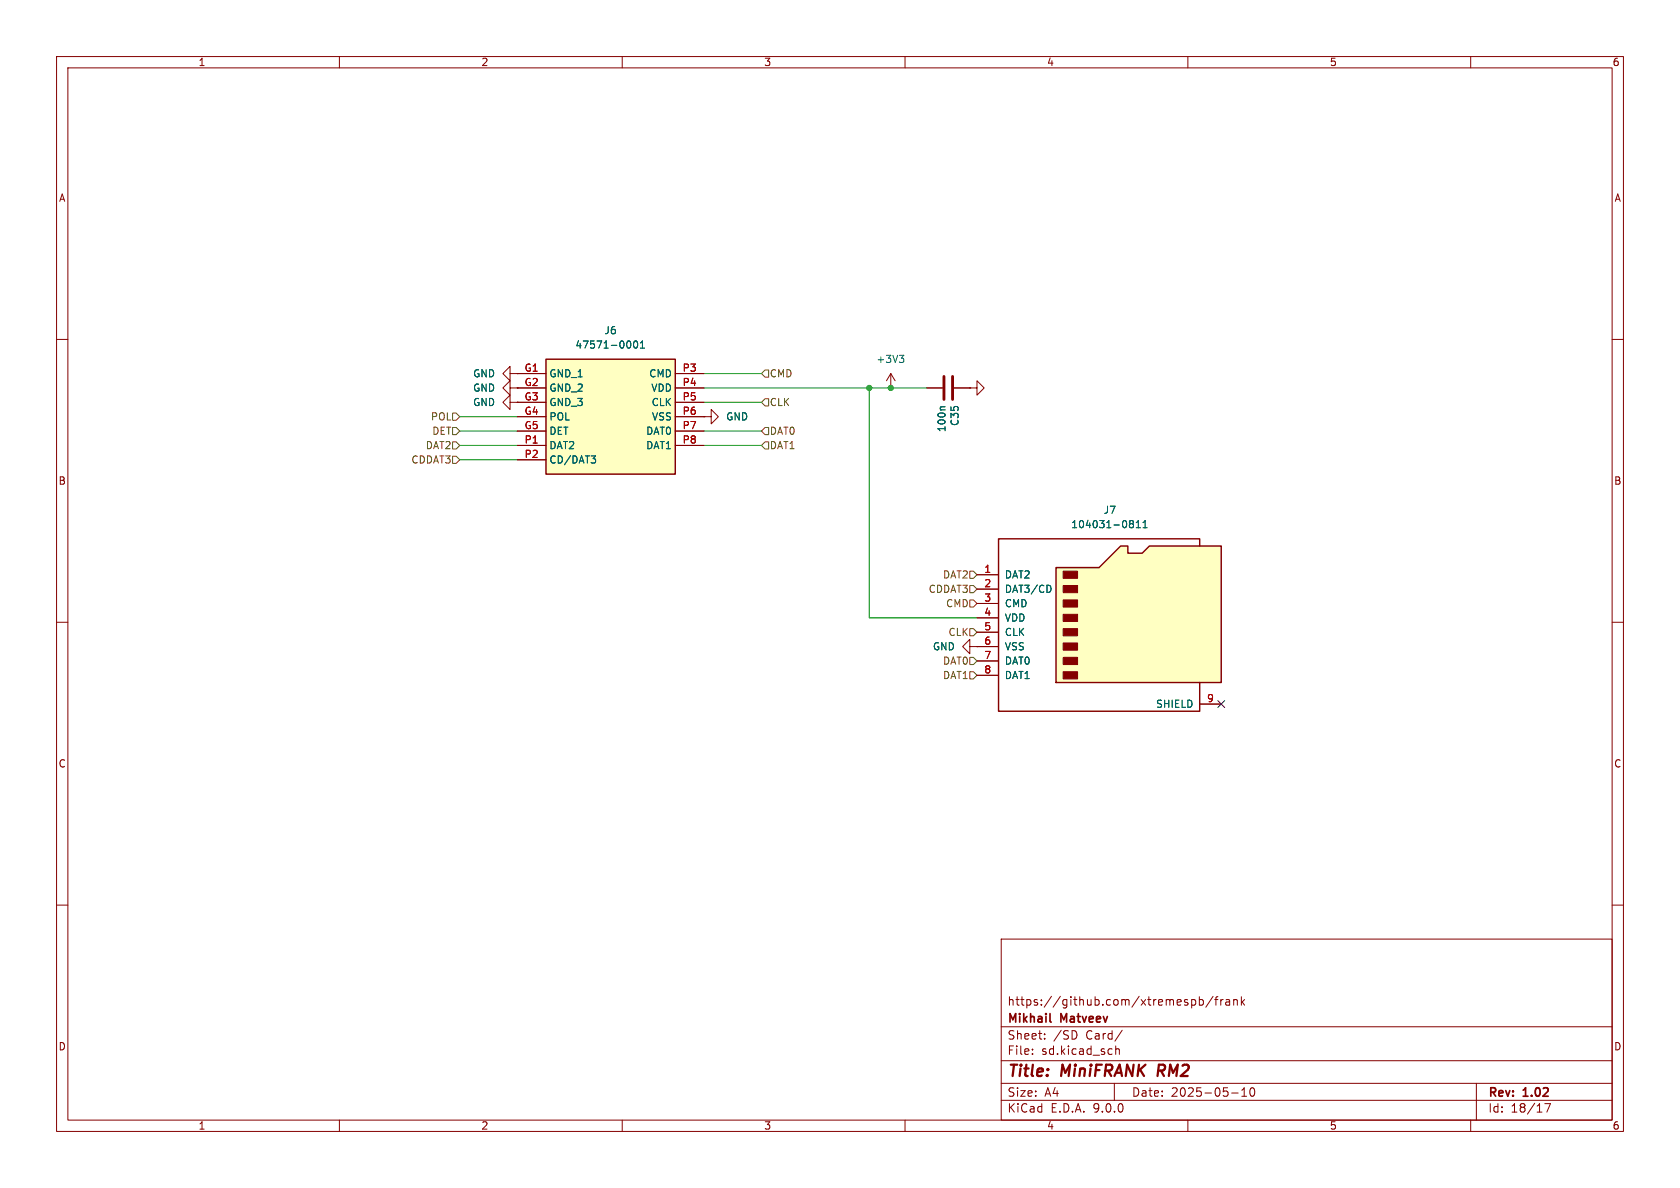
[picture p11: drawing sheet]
<svg xmlns="http://www.w3.org/2000/svg" width="297mm" height="210mm" viewBox="0 0 297 210" stroke-linecap="round" stroke-linejoin="round" font-family="sans-serif">
<g fill="none" stroke="#840000" stroke-width=".18">
<path d="M10 10h277v190h-277zM12 12h273v186h-273zM60 10v2M110 10v2M160 10v2M210 10v2M260 10v2M10 60h2M285 60h2M10 110h2M285 110h2M10 160h2"/>
<path d="M177 166h108v32h-108zM210.7 176.8l.4-.1 .3 .3v.4l-.2 .2h-.5M212 176.8l.5-.1 .2 .3v.4l-.1 .2h-.6M212 176.2v1.5M214.5 176.1l-1.3 2M214.7 176.7h.6M215.3 176.2l-.3 .2v1.3M215.8 176.7v1M216.2 176.7l-.2 .1-.2 .2M216.7 176.8h.6l.1 .9M217.4 177.1h-.5a.29 .29 0 0 0-.2 .3 .29 .29 0 0 0 .2 .3l.5-.1M218.1 176.8l.2-.1 .4 .1v.9"/>
<path d="M218.1 176.7v1M219.5 176.2v1.5M219.6 177.1l.4 .6M220 176.7l-.5 .6M285 160h2M60 198v2M110 198v2M160 198v2M177 194.5h108M177 191.5h108M177 187.5h108M177 181.5h108"/>
<path d="M182.5 186.3v.1M182.5 185.5v.1M184.7 183.6v.1M184.7 182.8v.1M190.3 182.6v.7M197 191.5v3M197.2 184.9v1.5M197.2 185.5l.3-.1 .3 .1 .1 .9M198.4 182.1l-1.3 2M210 198v2M217.7 193.2h1.2M219.5 193.8h.9"/>
<path d="M219.5 192.7l.5-.4v1.5M221.1 192.4l.2-.1a.81 .81 0 0 1 .6 .6 .81 .81 0 0 1-.3 .8l-.1 .1a.81 .81 0 0 1-.4-1.4zM260 198v2M261 191.5v6.5M273.1 195.1h1l-.6 1.5"/>
</g>
<path d="M204.9 188.2l-.3 2" fill="none" stroke="#840000" stroke-width=".4"/>
<path d="M185.6 180.5l.2 .2" fill="none" stroke="#840000" stroke-width=".3"/>
<path d="M186.7 100.3h7.6l3.8-3.8h1.3v1.3h2.5l1.3-1.3h12.7v24.2h-29.2z" fill="#ffffc2"/>
<path d="M212.1 96.5v-1.2h-35.6v30.4h35.6v-5M186.7 100.3h7.6l3.8-3.8h1.3v1.3h2.5l1.3-1.3h12.7v24.2h-29.2z" fill="none" stroke="#840000" stroke-width=".25"/>
<g fill="#840000" stroke="#840000" stroke-width=".18">
<path d="M188 101h2.5v1.2h-2.5z"/>
<path d="M188 103.5h2.5v1.3h-2.5z"/>
<path d="M188 106h2.5v1.3h-2.5z"/>
<path d="M188 108.6h2.5v1.3h-2.5z"/>
<path d="M188 111.1h2.5v1.3h-2.5z"/>
<path d="M188 113.7h2.5v1.2h-2.5z"/>
<path d="M188 116.2h2.5v1.3h-2.5z"/>
<path d="M188 118.7h2.5v1.3h-2.5z"/>
</g>
<g fill="none" stroke="#840000" stroke-width=".18">
<path d="M90.2 68.6v-1.3l-1.3 1.3 1.3 1.3v-1.3h1.2M90.2 71.1v-1.2l-1.3 1.2 1.3 1.3v-1.3h1.2M91.4 68.6h.1M91.4 71.1h.1M124.5 73.7h1.2v-1.3l1.3 1.3-1.3 1.2v-1.2M124.5 73.7h.1M157.5 68.6h.1M157.5 66l-.8 1.3M157.5 66l.7 1.3M157.5 66v2.6M163.8 68.6h2.8M168.7 68.6h2.7"/>
<path d="M171.4 68.6h1.3v-1.3l1.3 1.3-1.3 1.3v-1.3M171.4 68.6h.1M171.4 114.3v-1.3l-1.2 1.3 1.2 1.3v-1.3h1.3M172.7 114.3h.1M172.7 101.6h3.8M172.7 104.1h3.8M172.7 106.7h3.8M172.7 109.2h3.8M172.7 111.8h3.8M172.7 114.3h3.8M172.7 116.8h3.8M172.7 119.4h3.8"/>
<path d="M212.1 124.5h3.8"/>
</g>
<path d="M159 62.8h.8l-.4 .5M159.5 63.3l.3 .2v.3l-.3 .3M167.1 71.9h-.7l-.2 .2M199.9 92h.2l.3 .3-.3 .3M199.9 92.6h.2M200.1 92.6l.3 .2v.2l-.1 .2-.4 .1M200.9 93.3h.7M200.9 92.4l.3-.4v1.3M202.1 93.3h.7M202.1 92.4l.3-.4v1.3M185.6 103.5l.2 .5-.2 .7" fill="none" stroke="#006464" stroke-width=".18"/>
<path d="M166.9 66.5v4.1M168.4 66.5v4.1" fill="none" stroke="#840000" stroke-width=".51"/>
<path d="M96.5 63.5h22.9v20.3h-22.9z" fill="#ffffc2"/>
<path d="M96.5 63.5h22.9v20.3h-22.9z" fill="none" stroke="#840000" stroke-width=".25"/>
<g fill="none" stroke="#840000" stroke-width=".18">
<path d="M90.2 66v-1.2l-1.3 1.2 1.3 1.3v-1.3h1.2M91.4 66h.1M91.4 71.1h.1M91.4 68.6h.1M91.4 66h5.1M91.4 68.6h5.1M91.4 71.1h5.1M91.4 73.7h5.1M91.4 76.2h5.1M91.4 78.7h5.1M119.4 66h5.1M119.4 68.6h5.1"/>
<path d="M119.4 71.1h5.1M119.4 73.7h5.1M119.4 76.2h5.1M119.4 78.7h5.1M124.5 73.7h.1M163.8 68.6h2.8M168.7 68.6h2.7M171.4 68.6h.1M91.4 81.3h5.1M172.7 114.3h.1M172.7 101.6h3.8M172.7 104.1h3.8"/>
<path d="M172.7 106.7h3.8M172.7 109.2h3.8M172.7 111.8h3.8M172.7 114.3h3.8M172.7 116.8h3.8M172.7 119.4h3.8M212.1 124.5h3.8"/>
</g>
<g fill="none" stroke="#006464" stroke-width=".18">
<path d="M111.2 60.3a.79 .79 0 0 1 0 1.2M112.2 60.3h.1a.68 .68 0 0 1 .4 .6 .68 .68 0 0 1-.4 .6 .84 .84 0 0 1-.1-1.2zM113.2 61.5h.7M113.2 60.6l.4-.3v1.2M167.1 71.9h-.7l-.2 .2M104.5 80.6h.8l-.4 .5M105.1 81.1l.2 .2v.3l-.2 .3M199.9 92h.2l.3 .3-.3 .3M199.9 92.6h.2M200.1 92.6l.3 .2v.2l-.1 .2-.4 .1M200.9 93.3h.7M200.9 92.4l.3-.4v1.3"/>
<path d="M202.1 93.3h.7M202.1 92.4l.3-.4v1.3M185.6 103.5l.2 .5-.2 .7"/>
</g>
<g fill="none" stroke="#725600" stroke-width=".18">
<path d="M80 75.6h.6l.7 .6-.7 .6h-.6zM80 78.1h.6l.7 .6-.7 .7h-.6zM80 73h.6l.7 .7-.7 .6h-.6zM134.6 71.1l.7-.6h.6v1.3h-.6zM134.6 66l.7-.6h.6v1.3h-.6zM134.6 76.2l.7-.6h.6v1.2h-.6zM134.6 78.7l.7-.6h.6v1.3h-.6zM80 80.6h.6l.7 .7-.7 .6h-.6zM171.4 103.5h.7l.6 .6-.6 .7h-.7zM171.4 101h.7l.6 .6-.6 .6h-.7zM171.4 106h.7l.6 .7-.6 .6h-.7zM171.4 118.7h.7l.6 .7-.6 .6h-.7z"/>
<path d="M171.4 116.2h.7l.6 .6-.6 .7h-.7zM171.4 111.1h.7l.6 .7-.6 .6h-.7z"/>
</g>
<path d="M81.3 78.7h10.1M81.3 73.7h10.1M81.3 76.2h10.1M124.5 66h10.1M124.5 78.7h10.1M124.5 76.2h10.1M124.5 68.6h39.3M124.5 71.1h10.1M153.7 68.6v40.6h19M81.3 81.3h10.1" fill="none" stroke="#009600" stroke-width=".18"/>
<path d="M215.3 123.9l1.2 1.2M216.5 123.9l-1.2 1.2" fill="none" stroke="#000084" stroke-width=".18"/>
<g fill="#009600" stroke="#009600" stroke-width=".18">
<circle cx="157.5" cy="68.6" r=".46"/>
<circle cx="153.7" cy="68.6" r=".46"/>
</g>
<g font-size="2.8" fill="#840000">
<text x="178" y="190.9">Title:</text>
<text x="187.7" y="190.9">MiniFRANK</text>
<text x="205.5" y="190.9">RM2</text>
</g>
<g font-size="2.1" fill="#840000">
<text x="178" y="178">https://github.com/xtremespb/frank</text>
<text x="178" y="184">Sheet:</text>
<text x="178" y="181.2">Mikhail</text>
<text x="186.2" y="184">/SD</text>
<text x="187.6" y="181.2">Matveev</text>
<text x="192" y="184">Card/</text>
<text x="178" y="186.7">File:</text>
<text x="184.1" y="186.7">sd.kicad_sch</text>
<text x="178" y="196.9">KiCad</text>
<text x="178" y="194.1">Size:</text>
<text x="184.7" y="194.1">A4</text>
<text x="185.7" y="196.9">E.D.A.</text>
<text x="193.3" y="196.9">9.0.0</text>
<text x="200" y="194.1">Date:</text>
<text x="207" y="194.1">2025-05-10</text>
<text x="263" y="194.3">Rev:</text>
<text x="263" y="196.9">Id:</text>
<text x="267.1" y="196.9">18/17</text>
<text x="269.4" y="194.3">1.02</text>
</g>
<g font-size="1.8" fill="#840000">
<text x="35" y="11.9">1</text>
<text x="85" y="11.9">2</text>
<text x="135" y="11.9">3</text>
<text x="185" y="11.9">4</text>
<text x="235" y="11.9">5</text>
<text x="285" y="11.9">6</text>
<text x="10.3" y="35.9">A</text>
<text x="285.3" y="35.9">A</text>
<text x="10.3" y="85.9">B</text>
<text x="285.3" y="85.9">B</text>
<text x="10.3" y="135.9">C</text>
<text x="285.3" y="135.9">C</text>
<text x="10.3" y="185.9">D</text>
<text x="285.3" y="185.9">D</text>
<text x="35" y="199.9">1</text>
<text x="85" y="199.9">2</text>
<text x="135" y="199.9">3</text>
<text x="185" y="199.9">4</text>
<text x="235" y="199.9">5</text>
<text x="285" y="199.9">6</text>
</g>
<g font-size="1.8" fill="#006464">
<text x="106.8" y="59.3">J6</text>
<text x="101.6" y="61.8">47571-0001</text>
<text x="154.8" y="64.4">+3V3</text>
<text x="83.5" y="69.4">GND</text>
<text x="83.5" y="72">GND</text>
<text x="83.5" y="66.9">GND</text>
<text x="97" y="66.9">GND_1</text>
<text x="97" y="69.4">GND_2</text>
<text x="97" y="72">GND_3</text>
<text x="114.7" y="66.9">CMD</text>
<text x="115" y="69.4">VDD</text>
<text x="115.1" y="72">CLK</text>
<text x="97" y="74.5">POL</text>
<text x="97" y="77.1">DET</text>
<text x="114.1" y="77.1">DAT0</text>
<text x="115.2" y="74.5">VSS</text>
<text x="128.3" y="74.5">GND</text>
<text x="167.4" y="76.5" transform="rotate(-90 167.4 76.5)">100n</text>
<text x="169.7" y="75.4" transform="rotate(-90 169.7 75.4)">C35</text>
<text x="97" y="79.6">DAT2</text>
<text x="97" y="82.1">CD/DAT3</text>
<text x="114.1" y="79.6">DAT1</text>
<text x="189.3" y="93.6">104031-0811</text>
<text x="195" y="91">J7</text>
<text x="177.5" y="102.5">DAT2</text>
<text x="177.5" y="105">DAT3/CD</text>
<text x="177.5" y="107.5">CMD</text>
<text x="177.5" y="110.1">VDD</text>
<text x="177.5" y="112.6">CLK</text>
<text x="164.8" y="115.2">GND</text>
<text x="177.5" y="115.2">VSS</text>
<text x="177.5" y="117.7">DAT0</text>
<text x="177.5" y="120.2">DAT1</text>
<text x="204.3" y="125.3">SHIELD</text>
</g>
<g font-size="1.8" fill="#a90000">
<text x="92.6" y="65.8">G1</text>
<text x="120.6" y="65.8">P3</text>
<text x="92.6" y="68.3">G2</text>
<text x="92.6" y="70.9">G3</text>
<text x="120.6" y="68.3">P4</text>
<text x="120.6" y="70.9">P5</text>
<text x="92.6" y="73.4">G4</text>
<text x="92.6" y="75.9">G5</text>
<text x="120.6" y="73.4">P6</text>
<text x="120.6" y="75.9">P7</text>
<text x="92.6" y="78.5">P1</text>
<text x="92.6" y="81">P2</text>
<text x="120.6" y="78.5">P8</text>
<text x="173.9" y="101.3">1</text>
<text x="173.9" y="103.9">2</text>
<text x="173.9" y="106.4">3</text>
<text x="173.9" y="109">4</text>
<text x="173.9" y="111.5">5</text>
<text x="173.9" y="114">6</text>
<text x="173.9" y="116.6">7</text>
<text x="173.9" y="119.1">8</text>
<text x="213.3" y="124.2">9</text>
</g>
<g font-size="1.8" fill="#725600">
<text x="136" y="72">CLK</text>
<text x="136" y="66.9">CMD</text>
<text x="76.1" y="74.5">POL</text>
<text x="76.3" y="77.1">DET</text>
<text x="136" y="77.1">DAT0</text>
<text x="72.6" y="82.1">CDDAT3</text>
<text x="75.2" y="79.6">DAT2</text>
<text x="136" y="79.6">DAT1</text>
<text x="164.1" y="105">CDDAT3</text>
<text x="166.6" y="102.5">DAT2</text>
<text x="167.2" y="107.5">CMD</text>
<text x="167.6" y="112.6">CLK</text>
<text x="166.6" y="117.7">DAT0</text>
<text x="166.6" y="120.2">DAT1</text>
</g>
</svg>
